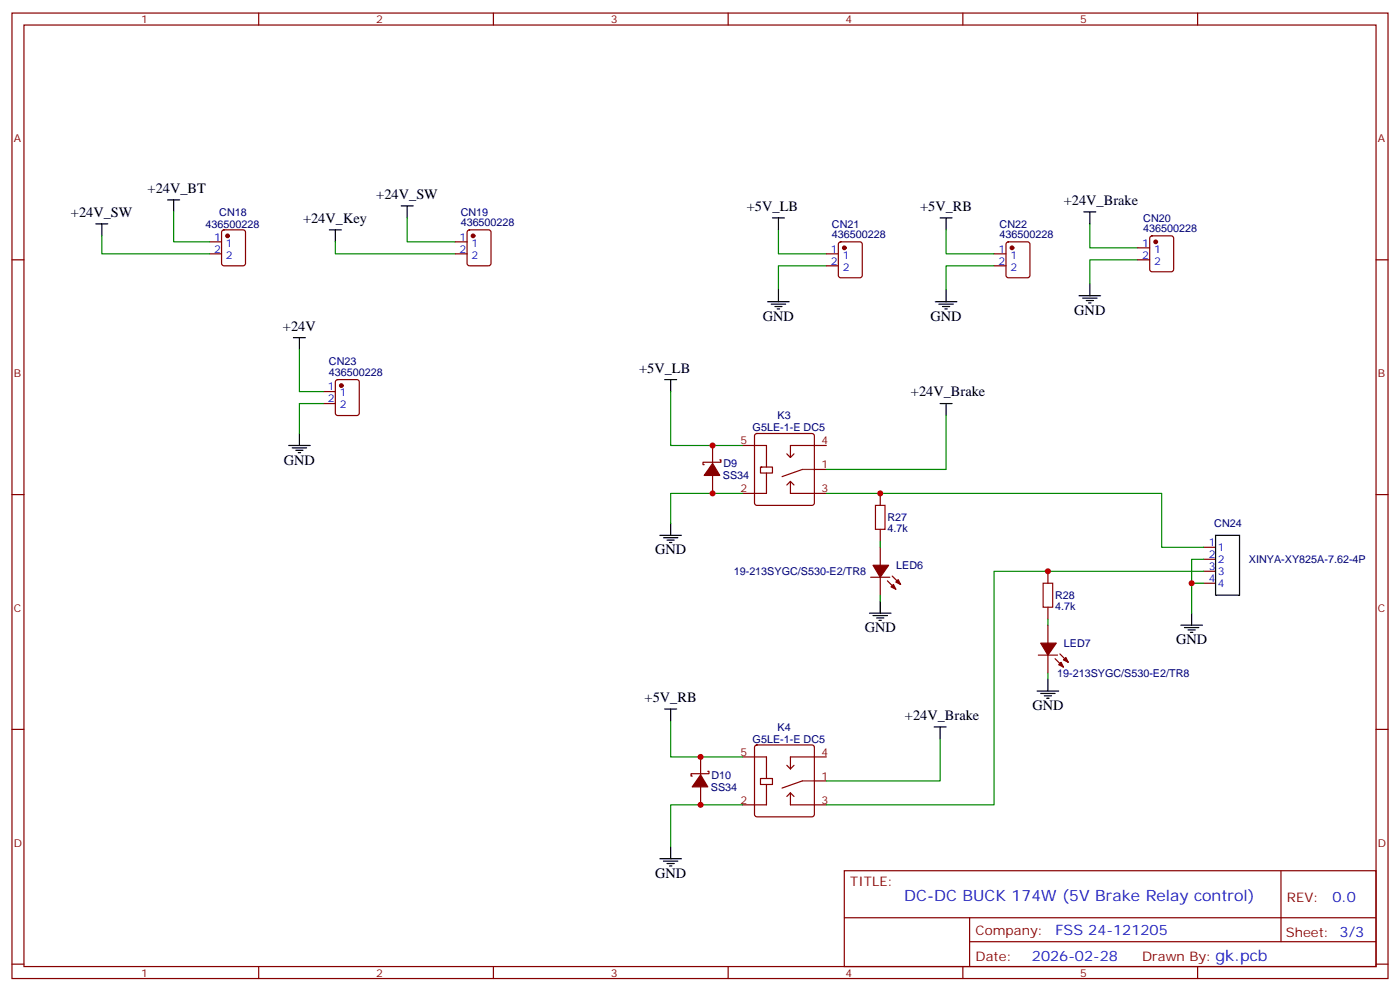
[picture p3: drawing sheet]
<svg xmlns="http://www.w3.org/2000/svg" width="412mm" height="292mm" viewBox="0 0 412 292" stroke-linecap="round" stroke-linejoin="round" font-family="sans-serif">
<g fill="none" stroke="#870000" stroke-width=".35">
<path d="M3.5 3.8h405.4v284.4h-405.4zM7.1 7.4h398.2v277.3h-398.2zM76.2 3.8v3.6M145.3 3.8v3.6M214.5 3.8v3.6M283.6 3.8v3.6M352.8 3.8v3.6M3.5 76.5h3.6M61.7 71.2h3.6M61.7 74.8h3.6M65.5 67.9l.5-.2h5.6l.7 .4v9.5l-.4 .6-5.9 .1-.7-.5v-9.4zM134.1 71.2h3.5"/>
<path d="M134.1 74.8h3.5M137.8 67.9l.5-.2h5.6l.7 .4v9.5l-.4 .6-5.9 .1-.7-.5v-9.4zM243.4 74.8h3.5M243.4 78.3h3.5M247.2 71.4l.4-.2h5.7l.6 .5 .1 9.4-.5 .7h-5.9l-.6-.5-.1-9.4zM292.8 74.8h3.5M292.8 78.3h3.5M296.6 71.4l.4-.2h5.7l.6 .5 .1 9.4-.5 .7h-5.9l-.6-.5-.1-9.4zM335.1 76.5h3.6M335.1 73h3.6M338.9 69.7l.5-.2h5.6l.7 .4v9.4l-.4 .7h-5.9l-.7-.4v-9.4zM405.3 76.5h3.6"/>
<path d="M95.2 115.3h3.6M95.2 118.9h3.6M99 112l.5-.2h5.6l.7 .4v9.5l-.4 .6-5.9 .1-.7-.5v-9.4zM209.9 131.2v5.3M212 135.4h.4v.7h-5.3v.7h.3M218.7 131.2h7.1v6.3M222.5 127.9l.5-.2h16.2l.5 .2 .2 .5v19.7l-.2 .5-.5 .2h-16.2l-.5-.2-.3-.5v-19.7zM224 137.5h3.5v1.8h-3.5zM225.8 139.3v6h-7.1M231.8 133.7l1 1M233.9 133.7l-1.1 1M236.4 138.3l-6 2.1"/>
<path d="M239.9 138.3h3.5M243.4 131.2h-10.6v3.5M3.5 145.7h3.6M209.9 140v5.3M232.8 141.8v3.5h10.6M232.8 141.8l1.1 1M232.8 141.8l-1 1M259.3 145.3v3.5M259.3 155.9v3.5M405.3 145.7h3.6M256.5 170h5.6M259.3 161.2v5.3"/>
<path d="M259.3 170v5.3M261.4 171.1l2.5 2.4M262.8 169.7l2.5 2.4M308.7 168.2v3.6M308.7 178.8v3.6M354.5 161.2h3.6M354.5 164.7h3.6M354.5 168.2h3.6M354.5 171.8h3.6M305.9 192.9h5.6M308.7 184.1v5.3M308.7 192.9v5.3"/>
<path d="M310.8 194l2.5 2.5M312.2 192.6l2.5 2.5M3.5 214.8h3.6M222.5 219.6l.5-.2h16.2l.5 .2 .2 .5v19.8l-.2 .5-.5 .2h-16.2l-.5-.3-.3-.4v-19.8zM405.3 214.8h3.6M206.4 222.9v5.3M206.4 231.7v5.3M208.5 227.2h.3v.7h-5.2v.7h.3M218.7 222.9h7.1v6.4M224 229.3h3.5v1.7h-3.5zM225.8 231v6h-7.1M231.8 225.4l1 1"/>
<path d="M232.8 233.5v3.5h10.6M232.8 233.5l1.1 1.1M232.8 233.5l-1 1.1M233.9 225.4l-1.1 1M236.4 230l-6 2.1M239.9 230h3.5M243.4 222.9h-10.6v3.5M248.7 256.4h156.6v28.3h-156.6zM377.3 256.5v20.8M248.7 270.3h156.5M285.6 277.3h119.6M285.6 270.3v14.1"/>
<path d="M3.5 284h3.6M76.2 284.7v3.5M145.3 284.7v3.5M214.5 284.7v3.5M283.6 284.7v3.5M352.8 284.7v3.5M405.3 284h3.6"/>
</g>
<g fill="#870000" stroke="#870000" stroke-width=".35">
<path d="M209.9 136.5l2.1 3.5h-4.6z"/>
<path d="M206.4 228.2l2.1 3.5h-4.6z"/>
<path d="M262.5 172.8l.7-.7 .7 1.4z"/>
<path d="M263.9 171.4l.7-.7 .7 1.4z"/>
<path d="M257.2 166.5h4.6l-2.5 3.5z"/>
<path d="M311.9 195.8l.7-.7 .7 1.4z"/>
<path d="M314 193.6l.7 1.5-1.4-.8z"/>
<path d="M306.6 189.4h4.5l-2.4 3.5z"/>
<circle cx="67" cy="69.5" r=".53"/>
<circle cx="139.3" cy="69.5" r=".53"/>
<circle cx="100.5" cy="113.6" r=".53"/>
<circle cx="248.7" cy="73" r=".53"/>
<circle cx="298.1" cy="73" r=".53"/>
<circle cx="340.4" cy="71.2" r=".53"/>
</g>
<g fill="none" stroke="#000" stroke-width=".35">
<path d="M49.4 58.9h3.5M51.2 58.9v3.5M28.2 65.9h3.5M30 65.9v3.6M97 67.7h3.5M98.8 67.7v3.5M118.2 60.6h3.5M119.9 60.6v3.6M227.5 64.2h3.6M229.3 64.2v3.5M276.9 64.2h3.6M278.7 64.2v3.5"/>
<path d="M319.3 62.4h3.5M321 62.4v3.5M86.4 99.4h3.6M88.2 99.4v3.6M226.1 88.9h6.4M227.2 89.6h4.2M228.2 90.3h2.2M229 91h.7M229.3 85.3v3.6M275.5 88.9h6.4M276.6 89.6h4.2M277.6 90.3h2.2"/>
<path d="M278.3 91h.7M278.7 85.3v3.6M317.9 87.1h6.3M318.9 87.8h4.2M320 88.5h2.1M320.7 89.2h.7M321 83.6v3.5M195.8 111.8h3.5M197.6 111.8v3.5M276.9 118.9h3.6M278.7 118.9v3.5M85 131.2h6.4"/>
<path d="M86.1 131.9h4.2M87.1 132.6h2.2M87.8 133.3h.7M88.2 127.7v3.5M194.4 157.7h6.3M195.4 158.4h4.3M196.5 159.1h2.1M197.2 159.8h.7M197.6 154.1v3.6M358.1 157.7h7v17.6h-7zM259.3 177.1v3.5M256.1 180.6h6.4"/>
<path d="M257.2 181.3h4.2M258.2 182h2.1M258.9 182.7h.7M308.7 200v3.5M347.8 184.1h6.4M348.9 184.8h4.2M350 185.5h2.1M350.7 186.2h.7M351 180.6v3.5M195.8 208.8h3.5M197.6 208.8v3.5M275.2 214.1h3.5"/>
<path d="M276.9 214.1v3.5M305.5 203.5h6.4M306.6 204.2h4.2M307.6 204.9h2.1M308.3 205.6h.7M194.4 252.9h6.3M195.4 253.6h4.3M196.5 254.3h2.1M197.2 255h.7M197.6 249.4v3.5"/>
</g>
<g fill="none" stroke="#008700" stroke-width=".35">
<path d="M30 69.5v5.3h31.7M51.2 62.4v8.8h10.5M98.8 71.2v3.6h35.3M119.9 64.2v7h14.2M229.3 67.7v7.1h14.1M243.4 78.3h-14.1v7M278.7 67.7v7.1h14.1M292.8 78.3h-14.1v7M321 65.9v7.1h14.1M335.1 76.5h-14.1v7.1M88.2 103v12.3h7M95.2 118.9h-7v8.8"/>
<path d="M197.6 115.3v15.9h21.1M278.7 122.4v15.9h-35.3M218.7 145.3h-21.1v8.8M243.4 145.3h98.8v15.9h12.3M259.3 159.4v1.8M259.3 175.3v1.8M351 171.8v8.8M354.5 164.7h-3.5v7.1h3.5M354.5 168.2h-61.7v68.8h-49.4M308.7 182.4v1.7M308.7 198.2v1.8M197.6 212.3v10.6h21.1"/>
<path d="M276.9 217.6v12.4h-33.5M218.7 237h-21.1v12.4"/>
</g>
<path d="M236.4 138.3h3.5M236.4 230h3.5" fill="none" stroke="#8c2424" stroke-width=".35"/>
<path d="M257.9 148.8h2.8v7.1h-2.8zM307.3 171.8h2.8v7h-2.8z" fill="none" stroke="#a10000" stroke-width=".35"/>
<g fill="#c00">
<circle cx="351" cy="171.8" r=".88"/>
<circle cx="209.9" cy="145.3" r=".88"/>
<circle cx="209.9" cy="131.2" r=".88"/>
<circle cx="206.4" cy="237" r=".88"/>
<circle cx="206.4" cy="222.9" r=".88"/>
<circle cx="308.7" cy="168.2" r=".88"/>
<circle cx="259.3" cy="145.3" r=".88"/>
</g>
<g font-size="4.6" fill="#00f">
<text x="266.3" y="265.3">DC-DC BUCK 174W (5V Brake Relay control)</text>
<text x="358.1" y="282.9">gk.pcb</text>
</g>
<g font-size="4.2">
<text x="43.5" y="56.8">+24V_BT</text>
<text x="110.8" y="58.6">+24V_SW</text>
<text x="20.9" y="63.8">+24V_SW</text>
<text x="89.3" y="65.6">+24V_Key</text>
<text x="220" y="62.1">+5V_LB</text>
<text x="271" y="62.1">+5V_RB</text>
<text x="313.4" y="60.3">+24V_Brake</text>
<text x="224.7" y="94.5">GND</text>
<text x="274.1" y="94.5">GND</text>
<text x="316.4" y="92.7">GND</text>
<text x="83.4" y="97.4">+24V</text>
<text x="188.2" y="109.7">+5V_LB</text>
<text x="268.3" y="116.7">+24V_Brake</text>
<text x="83.6" y="136.8">GND</text>
<text x="193" y="163.3">GND</text>
<text x="254.7" y="186.2">GND</text>
<text x="346.4" y="189.8">GND</text>
<text x="189.9" y="206.7">+5V_RB</text>
<text x="304.1" y="209.2">GND</text>
<text x="266.6" y="212">+24V_Brake</text>
<text x="193" y="258.6">GND</text>
</g>
<g font-size="4.2" fill="#00f">
<text x="392.5" y="265.7">0.0</text>
<text x="310.9" y="275.3">FSS 24-121205</text>
<text x="304" y="283.1">2026-02-28</text>
</g>
<g font-size="3.9" fill="#800">
<text x="250.5" y="261">TITLE:</text>
<text x="379.1" y="265.7">REV:</text>
<text x="287.4" y="275.2">Company:</text>
<text x="378.7" y="275.8">Sheet: 3/3</text>
<text x="287.4" y="282.9">Date:</text>
<text x="336.4" y="283">Drawn By:</text>
</g>
<g font-size="3.2" fill="#800">
<text x="41.6" y="6.8">1</text>
<text x="110.8" y="6.8">2</text>
<text x="179.9" y="6.8">3</text>
<text x="249.1" y="6.8">4</text>
<text x="318.2" y="6.8">5</text>
<text x="4.1" y="41.9">A</text>
<text x="405.9" y="41.9">A</text>
<text x="4.1" y="111.1">B</text>
<text x="405.9" y="111.1">B</text>
<text x="218.1" y="130.8">5</text>
<text x="242" y="130.8">4</text>
<text x="242" y="137.9">1</text>
<text x="218.1" y="145">2</text>
<text x="242" y="145">3</text>
<text x="4.1" y="180.2">C</text>
<text x="405.9" y="180.2">C</text>
<text x="218.1" y="222.6">5</text>
<text x="242" y="222.6">4</text>
<text x="242" y="229.6">1</text>
<text x="218.1" y="236.7">2</text>
<text x="242" y="236.7">3</text>
<text x="4.1" y="249.4">D</text>
<text x="405.9" y="249.4">D</text>
<text x="41.6" y="287.7">1</text>
<text x="110.8" y="287.7">2</text>
<text x="179.9" y="287.7">3</text>
<text x="249.1" y="287.7">4</text>
<text x="318.2" y="287.7">5</text>
</g>
<g font-size="3.2" fill="#000080">
<text x="64.6" y="63.5">CN18</text>
<text x="135.7" y="63.5">CN19</text>
<text x="336.8" y="65.3">CN20</text>
<text x="60.6" y="67">436500228</text>
<text x="135.7" y="66.6">436500228</text>
<text x="245.1" y="70.1">436500228</text>
<text x="245.1" y="67">CN21</text>
<text x="294.5" y="70.1">436500228</text>
<text x="294.5" y="67">CN22</text>
<text x="336.8" y="68.4">436500228</text>
<text x="96.9" y="107.6">CN23</text>
<text x="96.9" y="110.7">436500228</text>
<text x="229.1" y="123.4">K3</text>
<text x="221.7" y="127.1">G5LE-1-E DC5</text>
<text x="213.1" y="137.6">D9</text>
<text x="212.9" y="141.2">SS34</text>
<text x="261.4" y="153.5">R27</text>
<text x="357.7" y="155.3">CN24</text>
<text x="261.4" y="156.6">4.7k</text>
<text x="264" y="167.6">LED6</text>
<text x="367.9" y="165.9">XINYA-XY825A-7.62-4P</text>
<text x="216.1" y="169.4">19-213SYGC/S530-E2/TR8</text>
<text x="310.8" y="179.6">4.7k</text>
<text x="310.8" y="176.4">R28</text>
<text x="313.4" y="190.6">LED7</text>
<text x="311.4" y="199.3">19-213SYGC/S530-E2/TR8</text>
<text x="229.1" y="215.2">K4</text>
<text x="221.7" y="218.8">G5LE-1-E DC5</text>
<text x="209.4" y="232.9">SS34</text>
<text x="209.6" y="229.4">D10</text>
</g>
<g font-size="3.2" fill="#00f">
<text x="63.1" y="70.9">1</text>
<text x="135.4" y="70.9">1</text>
<text x="63.1" y="74.4">2</text>
<text x="66.6" y="72.6">1</text>
<text x="66.6" y="76.2">2</text>
<text x="135.4" y="74.4">2</text>
<text x="138.9" y="72.6">1</text>
<text x="138.9" y="76.2">2</text>
<text x="244.8" y="74.4">1</text>
<text x="244.8" y="77.9">2</text>
<text x="248.2" y="76.2">1</text>
<text x="294.1" y="74.4">1</text>
<text x="294.1" y="77.9">2</text>
<text x="297.6" y="76.2">1</text>
<text x="336.5" y="72.6">1</text>
<text x="336.5" y="76.2">2</text>
<text x="340" y="74.4">1</text>
<text x="340" y="77.9">2</text>
<text x="248.2" y="79.7">2</text>
<text x="297.6" y="79.7">2</text>
<text x="96.6" y="115">1</text>
<text x="96.6" y="118.5">2</text>
<text x="100.1" y="116.7">1</text>
<text x="100.1" y="120.3">2</text>
<text x="356.1" y="160.8">1</text>
<text x="356.1" y="164.4">2</text>
<text x="356.1" y="167.9">3</text>
<text x="358.8" y="162.2">1</text>
<text x="358.8" y="165.8">2</text>
<text x="356.1" y="171.4">4</text>
<text x="358.8" y="169.3">3</text>
<text x="358.8" y="172.8">4</text>
</g>
</svg>
